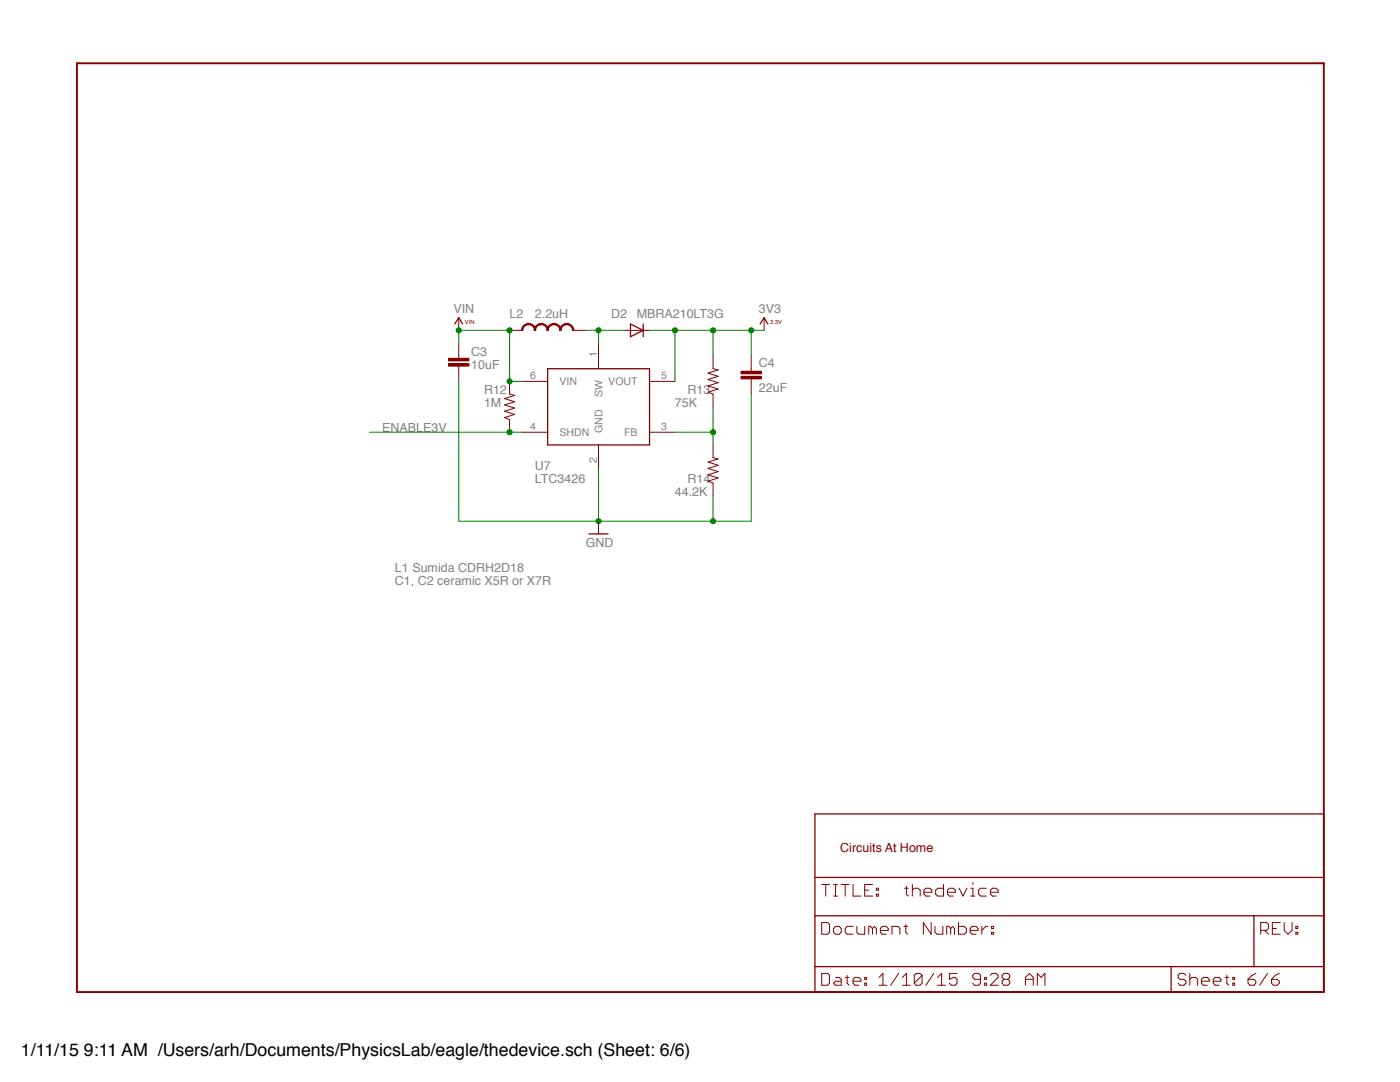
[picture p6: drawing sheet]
<svg xmlns="http://www.w3.org/2000/svg" width="279mm" height="216mm" viewBox="0 0 279 216" stroke-linecap="round" stroke-linejoin="round" font-family="sans-serif">
<path d="M15.4 12.6h248.8v185.3h-248.8z" fill="none" stroke="#820000" stroke-width=".38"/>
<path d="M125.8 64.7l2.6 1.2-2.6 1.3zM128.4 64.7v2.5M162.6 162.4h101.6v35.5h-101.6zM162.6 175.1h101.6M162.6 182.7h101.6M162.6 192.9h101.6M233.7 192.9v5M250.2 182.7v10.2" fill="none" stroke="#820000" stroke-width=".25"/>
<g fill="none" stroke="#820000" stroke-width=".2">
<path d="M91.6 71v.5M91.6 73.1v.5M124.6 65.9h5M164 176.5h1.6M164.8 176.5v2.3M166.4 176.5h.7M166.4 178.8h.7M166.7 176.5v2.3M167.9 176.5h1.5M168.7 176.5v2.3M170.2 176.5v2.3h1.6M172.6 177.6h.8"/>
<path d="M174.1 176.5h-1.5v2.3h1.5M174.9 178.4h.4v.4h-.4zM174.9 177.2h.4v.4h-.4zM180.5 177.2h.8M180.9 176.9v1.5l.4 .4M182.1 177.6l.4-.4h.7l.4 .4v1.2M182.1 176.5v2.3M184.4 178h1.6v-.4l-.4-.4h-.8l-.4 .4v.8l.4 .4h.8M188.3 176.5v2.3h-1.1l-.5-.4v-.8l.5-.4h1.1M189.1 178h1.6v-.4l-.5-.4h-.7l-.4 .4v.8l.4 .4h.7M191.4 177.2l.8 1.6 .8-1.6M193.7 178.8h.8"/>
<path d="M193.7 177.2h.5v1.6M194.2 176.1v.4M196.9 177.2h-1.2l-.4 .4v.8l.4 .4h1.2M197.7 178h1.5v-.4l-.4-.4h-.7l-.4 .4v.8l.4 .4h.7M164 184.1h1.2l.4 .4v1.5l-.4 .4h-1.2zM164 194.2h1.2l.4 .4v1.6l-.4 .4h-1.2zM166.7 195h.8l.4 .4v1.2h-1.2l-.3-.4 .3-.4h1.2M166.7 184.8h.8l.4 .5v.7l-.4 .4h-.8l-.3-.4v-.7zM168.7 195h.7M169.1 194.6v1.6l.3 .4M170.2 195.8h1.6v-.4l-.4-.4h-.8l-.4 .4v.8l.4 .4h.8M170.2 184.8h-1.1l-.4 .5v.7l.4 .4h1.1"/>
<path d="M171 184.8v1.2l.4 .4h1.2v-1.6M172.6 196.2h.4v.4h-.4zM172.6 195h.4v.4h-.4zM174.1 185.3l-.3-.5h-.4v1.6M174.1 185.3l.4-.5 .4 .5v1.1M174.1 185.3v1.1M175.4 196.6h1.6M175.4 195l.8-.8v2.4M175.7 185.7h1.6v-.4l-.4-.5h-.8l-.4 .5v.7l.4 .4h.8M178 186.4v-1.6h1.2l.4 .5v1.1M179.3 194.2l-1.5 2.4M180.1 196.6h1.6"/>
<path d="M180.1 195l.8-.8v2.4M180.4 184.8h.7M180.8 184.5v1.5l.3 .4M184 194.6v1.6l-.4 .4h-.8l-.3-.4M184 194.6l-.4-.4h-.8l-.3 .4v1.6M184 194.6l-1.5 1.6M185.8 184.1v2.3l-1.5-2.3v2.3M186.3 194.2l-1.5 2.4M186.6 184.8v1.2l.4 .4h1.2v-1.6M187.1 196.6h1.6M187.1 195l.8-.8v2.4M189.7 185.3l-.4-.5h-.4v1.6"/>
<path d="M189.7 185.3v1.1M189.7 185.3l.4-.5 .4 .5v1.1M191 194.2h-1.5v1.2l.7-.4h.4l.4 .4v.8l-.4 .4h-.7l-.4-.4M191.3 184.1v2.3h1.1l.5-.4v-.7l-.5-.5h-1.1M193.6 185.7h1.6v-.4l-.4-.5h-.8l-.4 .5v.7l.4 .4h.8M195.7 195.4h-1.2l-.4-.4v-.4l.4-.4h.8l.4 .4v1.6l-.4 .4h-.8l-.4-.4M195.9 184.8v1.6M196.5 196.2h.4v.4h-.4zM196.5 195h.4v.4h-.4zM197.1 184.8h-.4l-.8 .9M197.6 194.6l.4-.4h.8l.4 .4v.4l-1.6 1.6h1.6M197.9 186h.4v.4h-.4z"/>
<path d="M197.9 184.8h.4v.5h-.4zM200.4 195.4l-.4 .4v.4l.4 .4h.7l.4-.4v-.4l-.4-.4M200.4 195.4l-.4-.4v-.4l.4-.4h.7l.4 .4v.4l-.4 .4M200.4 195.4h.7M204.6 195.4h1.6M204.6 196.6v-1.6l.9-.8 .7 .8v1.6M207 196.6v-2.4l.8 .8 .7-.8v2.4M236.7 194.6l-.4-.4h-.8l-.4 .4v.4l.4 .4h.8l.4 .4v.4l-.4 .4h-.8l-.4-.4M237.4 195.4l.4-.4h.8l.4 .4v1.2M237.4 194.2v2.4M239.8 195.8h1.5v-.4l-.3-.4h-.9l-.3 .4v.8l.3 .4h.9M242.1 195.8h1.6v-.4l-.4-.4h-.8l-.4 .4v.8l.4 .4h.8"/>
<path d="M244.5 195h.7M244.8 194.6v1.6l.4 .4M246 196.2h.4v.4h-.4zM246 195h.4v.4h-.4zM249.1 195.4h1.1l.4 .4v.4l-.4 .4h-.8l-.3-.4zM250.6 194.2l-.7 .4-.8 .8M251.6 185.7h1.2l.4-.4v-.8l-.4-.4h-1.2v2.3M252.4 185.7l.8 .7M253 194.2l-1.6 2.4M253.8 195.4h1.1l.4 .4v.4l-.4 .4h-.8l-.3-.4zM253.9 185.3h.8M255.3 194.2l-.8 .4-.7 .8"/>
<path d="M255.5 184.1h-1.6v2.3h1.6M256.3 184.1v1.6l.8 .7 .8-.7v-1.6M258.6 186h.4v.4h-.4zM258.6 184.8h.4v.5h-.4z"/>
</g>
<path d="M89.5 72.5h4.1v.6h-4.1z" fill="#820000"/>
<path d="M89.5 72.6h4.1v.5h-4.1z" fill="none" stroke="#820000" stroke-width=".2"/>
<path d="M89.5 71.5h4.1v.5h-4.1z" fill="#820000"/>
<path d="M89.5 71.5h4.1v.5h-4.1zM91.6 68.5v2.5M91.6 73.6v2.5M104.2 76.1h5.1M119.4 68.5v5.1M129.6 76.1h5.1M104.2 86.2h5.1M119.4 88.8v5.1M129.6 86.2h5.1" fill="none" stroke="#820000" stroke-width=".2"/>
<path d="M109.3 73.6h20.3v15.2h-20.3z" fill="none" stroke="#820000" stroke-width=".25"/>
<path d="M104.5 64.9l.8-.4h.2v.3a1.12 1.12 0 0 0-1.2 1.1h-.2v-.2z" fill-rule="evenodd" fill="#820000"/>
<path d="M104.5 64.9l.8-.4h.2v.3a1.12 1.12 0 0 0-1.1 1.1h-.3v-.2z" fill="none" stroke="#820000" stroke-width=".2"/>
<path d="M105.5 64.5a1.37 1.37 0 0 1 1.4 1.4h-.3a1.12 1.12 0 0 0-1.1-1.1z" fill-rule="evenodd" fill="#820000"/>
<path d="M105.5 64.5a1.37 1.37 0 0 1 1.4 1.4h-.3a1.12 1.12 0 0 0-1.1-1.1z" fill="none" stroke="#820000" stroke-width=".2"/>
<path d="M107 64.9l.8-.4h.2v.3a1.12 1.12 0 0 0-1.1 1.1h-.3v-.2z" fill-rule="evenodd" fill="#820000"/>
<path d="M107 64.9l.8-.4h.2v.3a1.12 1.12 0 0 0-1.1 1.1h-.3v-.2z" fill="none" stroke="#820000" stroke-width=".2"/>
<path d="M108 64.5a1.37 1.37 0 0 1 1.4 1.4h-.2a1.12 1.12 0 0 0-1.2-1.1z" fill-rule="evenodd" fill="#820000"/>
<path d="M108 64.5a1.37 1.37 0 0 1 1.4 1.4h-.2a1.12 1.12 0 0 0-1.2-1.1z" fill="none" stroke="#820000" stroke-width=".2"/>
<path d="M109.5 64.9l.8-.4h.3v.3a1.12 1.12 0 0 0-1.2 1.1h-.2v-.2z" fill-rule="evenodd" fill="#820000"/>
<path d="M109.6 64.9l.8-.4h.2v.3a1.12 1.12 0 0 0-1.2 1.1h-.2v-.2z" fill="none" stroke="#820000" stroke-width=".2"/>
<path d="M110.6 64.5a1.37 1.37 0 0 1 1.4 1.4h-.3a1.12 1.12 0 0 0-1.1-1.1z" fill-rule="evenodd" fill="#820000"/>
<path d="M110.6 64.5a1.37 1.37 0 0 1 1.4 1.4h-.3a1.12 1.12 0 0 0-1.1-1.1z" fill="none" stroke="#820000" stroke-width=".2"/>
<path d="M112.1 64.9l.8-.4h.2v.3a1.12 1.12 0 0 0-1.1 1.1h-.3v-.2z" fill-rule="evenodd" fill="#820000"/>
<path d="M112.1 64.9l.8-.4h.2v.3a1.12 1.12 0 0 0-1.1 1.1h-.3v-.2z" fill="none" stroke="#820000" stroke-width=".2"/>
<path d="M113.1 64.5a1.37 1.37 0 0 1 1.4 1.4h-.3a1.12 1.12 0 0 0-1.1-1.1z" fill-rule="evenodd" fill="#820000"/>
<path d="M91.6 63.4v2.5M101.7 65.9h2.5M101.7 76.1v2.5l1 .3-2 .6 2 .7-2 .6 2 .6-2 .7 2 .6-2 .6 1 .4v2.5M113.1 64.5a1.37 1.37 0 0 1 1.4 1.4h-.3a1.12 1.12 0 0 0-1.1-1.1zM114.4 65.9h2.5M142.3 71v2.6l1 .2-2 .7 2 .6-2 .6 2 .7-2 .6 2 .6-2 .7 1 .3v2.6M149.9 73.6v.5M149.9 75.6v.5M152.5 63.4v2.5M142.3 88.8v2.5l1 .3-2 .6 2 .6-2 .7 2 .6-2 .6 2 .7-2 .6 1 .4v2.5M119.4 104v2.5" fill="none" stroke="#820000" stroke-width=".2"/>
<path d="M90.7 64.7l.9-1.3 .7 1.3M151.7 64.7l.8-1.3 .8 1.3M117.5 106.5h3.8" fill="none" stroke="#820000" stroke-width=".25"/>
<path d="M147.9 75.1h4v.5h-4z" fill="#820000"/>
<path d="M147.9 75.1h4v.5h-4z" fill="none" stroke="#820000" stroke-width=".2"/>
<path d="M147.9 74.1h4v.5h-4z" fill="#820000"/>
<path d="M147.9 74.1h4v.5h-4zM149.9 71v2.6M149.9 76.1v2.5" fill="none" stroke="#820000" stroke-width=".2"/>
<path d="M91.6 76.1v27.9h58.3v-25.4M119.4 93.9v10.1M142.3 98.9v5.1" fill="none" stroke="#008100" stroke-width=".2"/>
<circle cx="142.3" cy="104" r=".51" fill="#008100"/>
<circle cx="142.3" cy="104" r=".51" fill="none" stroke="#008100" stroke-width=".2"/>
<circle cx="119.4" cy="104" r=".51" fill="#008100"/>
<g fill="none" stroke="#008100" stroke-width=".2">
<path d="M116.9 65.9h7.7M119.4 65.9v2.6"/>
<circle cx="119.4" cy="104" r=".51"/>
</g>
<circle cx="119.4" cy="65.9" r=".51" fill="#008100"/>
<g fill="none" stroke="#008100" stroke-width=".2">
<path d="M73.8 86.2h30.4"/>
<circle cx="119.4" cy="65.9" r=".51"/>
</g>
<circle cx="101.7" cy="86.2" r=".51" fill="#008100"/>
<g fill="none" stroke="#008100" stroke-width=".2">
<path d="M134.7 86.2h7.6M142.3 81.2v7.6"/>
<circle cx="101.7" cy="86.2" r=".51"/>
</g>
<circle cx="142.3" cy="86.2" r=".51" fill="#008100"/>
<g fill="none" stroke="#008100" stroke-width=".2">
<path d="M129.6 65.9h22.9M134.7 65.9v10.2M142.3 65.9v5.1M149.9 65.9v5.1"/>
<circle cx="142.3" cy="86.2" r=".51"/>
</g>
<circle cx="134.7" cy="65.9" r=".51" fill="#008100"/>
<circle cx="134.7" cy="65.9" r=".51" fill="none" stroke="#008100" stroke-width=".2"/>
<circle cx="142.3" cy="65.9" r=".51" fill="#008100"/>
<circle cx="142.3" cy="65.9" r=".51" fill="none" stroke="#008100" stroke-width=".2"/>
<circle cx="149.9" cy="65.9" r=".51" fill="#008100"/>
<g fill="none" stroke="#008100" stroke-width=".2">
<path d="M91.6 68.5v-2.6h10.1v10.2h2.5"/>
<circle cx="149.9" cy="65.9" r=".51"/>
</g>
<circle cx="101.7" cy="76.1" r=".51" fill="#008100"/>
<circle cx="101.7" cy="76.1" r=".51" fill="none" stroke="#008100" stroke-width=".2"/>
<circle cx="101.7" cy="65.9" r=".51" fill="#008100"/>
<circle cx="101.7" cy="65.9" r=".51" fill="none" stroke="#008100" stroke-width=".2"/>
<circle cx="91.5" cy="65.9" r=".51" fill="#008100"/>
<circle cx="91.6" cy="65.9" r=".51" fill="none" stroke="#008100" stroke-width=".2"/>
<text font-size="3.6" x="4.2" y="210.7">1/11/15 9:11 AM /Users/arh/Documents/PhysicsLab/eagle/thedevice.sch (Sheet: 6/6)</text>
<g font-size="2.5" fill="#808080">
<text x="90.5" y="62.4">VIN</text>
<text x="101.7" y="63.4">L2</text>
<text x="106.8" y="63.4">2.2uH</text>
<text x="122" y="63.4">D2</text>
<text x="127.1" y="63.4">MBRA210LT3G</text>
<text x="151.4" y="62.4">3V3</text>
<text x="94.1" y="71">C3</text>
<text x="94.1" y="73.5">10uF</text>
<text x="151.4" y="73.2">C4</text>
<text x="96.6" y="81.2">1M</text>
<text x="96.6" y="78.6">R12</text>
<text x="134.7" y="81.2">75K</text>
<text x="137.2" y="78.6">R13</text>
<text x="151.4" y="78.2">22uF</text>
<text x="76.3" y="86.2">ENABLE3V</text>
<text x="106.8" y="93.8">U7</text>
<text x="106.8" y="96.4">LTC3426</text>
<text x="134.7" y="98.9">44.2K</text>
<text x="137.2" y="96.4">R14</text>
<text x="116.9" y="109.1">GND</text>
<text x="78.8" y="114.2">L1 Sumida CDRH2D18</text>
<text x="78.8" y="116.7">C1, C2 ceramic X5R or X7R</text>
</g>
<text font-size="2.5" fill="#820000" x="167.7" y="170">Circuits At Home</text>
<g font-size="2.1" fill="#808080">
<text x="119.1" y="71.2" transform="rotate(-90 119.1 71.2)">1</text>
<text x="105.8" y="75.7">6</text>
<text x="111.6" y="76.8">VIN</text>
<text x="121.4" y="76.8">VOUT</text>
<text x="131.9" y="75.7">5</text>
<text x="120.2" y="79.3" transform="rotate(-90 120.2 79.3)">SW</text>
<text x="105.8" y="85.9">4</text>
<text x="111.6" y="87">SHDN</text>
<text x="120.2" y="86.4" transform="rotate(-90 120.2 86.4)">GND</text>
<text x="124.6" y="87">FB</text>
<text x="131.9" y="85.9">3</text>
<text x="119.1" y="92.3" transform="rotate(-90 119.1 92.3)">2</text>
</g>
<g font-size="1.1" fill="#820000">
<text x="92.8" y="64.7">VIN</text>
<text x="153.7" y="64.7">3.3V</text>
</g>
</svg>
